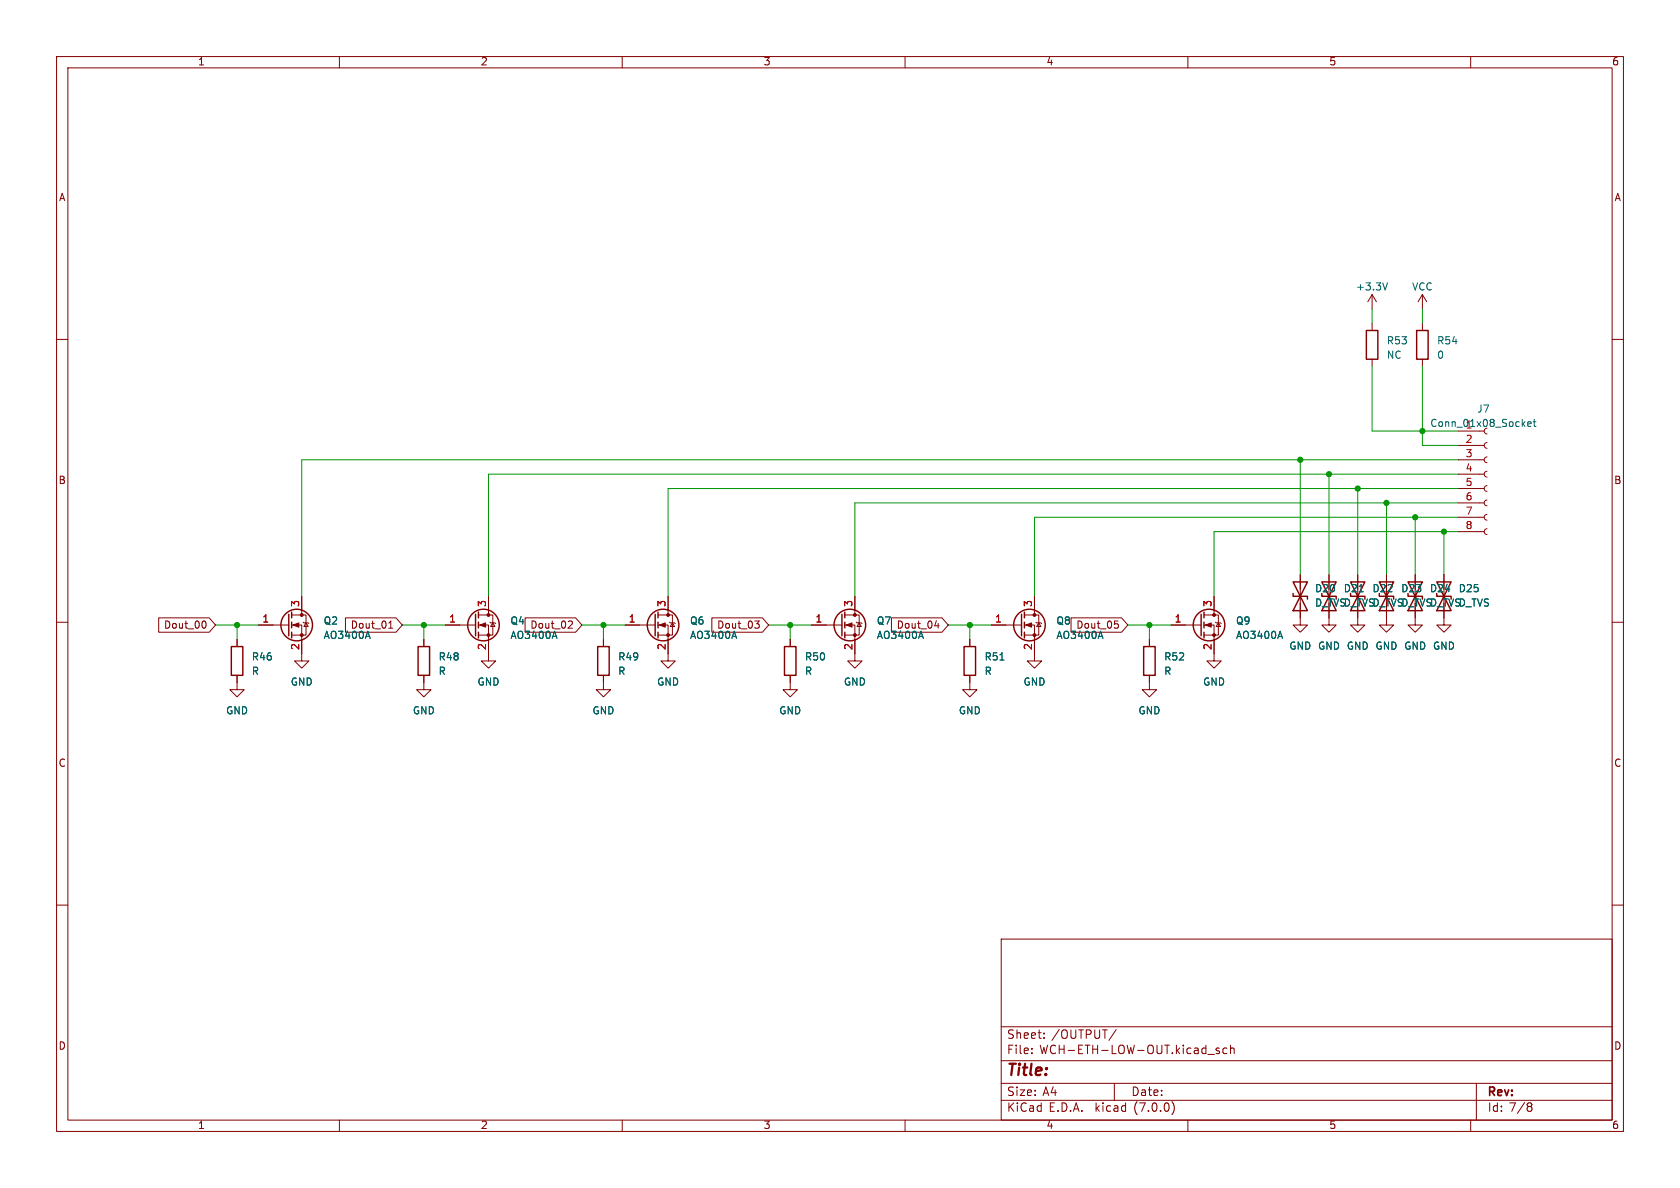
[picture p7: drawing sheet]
<svg xmlns="http://www.w3.org/2000/svg" width="297mm" height="210mm" viewBox="0 0 297 210" stroke-linecap="round" stroke-linejoin="round" font-family="sans-serif">
<g fill="none" stroke="#840000" stroke-width=".18">
<path d="M10 10h277v190h-277zM12 12h273v186h-273zM60 10v2M110 10v2M160 10v2M210 10v2M260 10v2M10 60h2M242.6 52.1l-.8 1.2M242.6 52.1v2.5M242.6 57.2v1.2M242.6 52.1l.7 1.2"/>
<path d="M251.5 52.1v2.5M251.5 57.2v1.2M251.5 52.1l-.8 1.2M251.5 52.1l.7 1.2M285 60h2M242.6 63.5v1.3M251.5 63.5v1.3M257.8 78.7h4.6M257.8 76.2h3.8M262.9 78.2l-.4 .2-.1 .3 .1 .4 .4 .1M262.9 75.7l-.4 .2-.1 .3 .1 .4 .4 .1M257.8 94h4.6"/>
<path d="M257.8 91.4h4.6M257.8 88.9h4.6M257.8 86.4h4.6M257.8 83.8h4.6M257.8 81.3h4.6M262.9 93.5l-.4 .1-.1 .4 .1 .3 .4 .2M262.9 90.9l-.4 .2-.1 .3 .1 .4 .4 .1M262.9 88.4l-.4 .2-.1 .3 .1 .4 .4 .1M262.9 85.9l-.4 .1-.1 .3 .1 .4 .4 .2M262.9 83.3l-.4 .2-.1 .3 .1 .4 .4 .1M262.9 80.8l-.4 .1-.1 .4 .1 .3 .4 .2M10 110h2"/>
<path d="M28.1 109.2h8.9l1.1 1.3-1.1 1.3h-8.9zM36 109.8a.68 .68 0 0 1 .4 .6 .68 .68 0 0 1-.4 .6M41.9 119.4v2.5h1.3l-1.3 1.3-1.3-1.3h1.3M41.9 113v1.3M45.7 110.5h5.4M51.6 110.5h1.7v6.3h1.3l-1.3 1.3-1.2-1.3h1.2M51.6 108.7h2.5v3.6h-2.5M53.3 105.4v3.3M53.6 110l.1 .1h.8l.1 .1M54.1 110.1l.4 .6h-.8zM61.1 109.2h8.9l1.1 1.3-1.1 1.3h-8.9zM68.7 111h.7"/>
<path d="M68.7 110.1l.4-.3v1.2M74.9 119.4v2.5h1.3l-1.3 1.3-1.2-1.3h1.2M74.9 113v1.3M78.7 110.5h5.4M84.6 110.5h1.8v6.3h1.2l-1.2 1.3-1.3-1.3h1.3M84.6 108.7h2.5v3.6h-2.5M86.4 105.4v3.3M86.6 110l.1 .1h.8l.1 .1M87.1 110.1l.4 .6h-.8zM92.8 109.2h9l1.1 1.3-1.1 1.3h-9zM100.7 109.8h.4l.1 .3-.8 .9h.8M106.7 119.4v2.5h1.2l-1.2 1.3-1.3-1.3h1.3"/>
<path d="M106.7 113v1.3M110.5 110.5h5.3M116.3 110.5h1.8v6.3h1.3l-1.3 1.3-1.3-1.3h1.3M116.3 108.7h2.6v3.6h-2.6M118.1 105.4v3.3M118.4 110l.1 .1h.8l.1 .1M118.9 110.1l.4 .6h-.8zM125.8 109.2h9l1.1 1.3-1.1 1.3h-9zM133.4 109.8h.8l-.4 .5 .4 .1v.4l-.2 .2h-.4M139.7 119.4v2.5h1.3l-1.3 1.3-1.3-1.3h1.3M139.7 113v1.3M143.5 110.5h5.3"/>
<path d="M149.4 110.5h1.7v6.3h1.3l-1.3 1.3-1.2-1.3h1.2M149.4 108.7h2.5v3.6h-2.5M151.1 105.4v3.3M151.4 110l.1 .1h.8l.1 .1M151.9 110.1l.4 .6h-.8zM157.6 109.2h8.9l1.1 1.3-1.1 1.3h-8.9zM165.2 110.6h.8M165.8 110.2v.8M171.4 119.4v2.5h1.3l-1.3 1.3-1.2-1.3h1.2M171.4 113v1.3M175.3 110.5h5.3M181.1 110.5h1.8v6.3h1.2l-1.2 1.3-1.3-1.3h1.3"/>
<path d="M181.1 108.7h2.5v3.6h-2.5M182.9 105.4v3.3M183.1 110l.2 .1h.7l.1 .1M183.6 110.1l.4 .6h-.7zM189.3 109.2h9l1.1 1.3-1.1 1.3h-9zM197.1 109.8h.6M197.2 110.3h.3l.2 .2-.1 .5h-.4M203.2 119.4v2.5h1.3l-1.3 1.3-1.3-1.3h1.3M203.2 113v1.3M207 110.5h5.3M212.9 110.5h1.7v6.3h1.3l-1.3 1.3-1.2-1.3h1.2M212.9 108.7h2.5v3.6h-2.5"/>
<path d="M214.6 105.4v3.3M214.9 110l.1 .1h.8l.1 .1M215.4 110.1l.4 .6h-.8zM229.9 101.6v8.9h1.2l-1.2 1.3-1.3-1.3h1.3M234.9 101.6v8.9h1.3l-1.3 1.3-1.2-1.3h1.2M240 101.6v8.9h1.3l-1.3 1.3-1.2-1.3h1.2M245.1 101.6v8.9h1.3l-1.3 1.3-1.3-1.3h1.3M250.2 101.6v8.9h1.3l-1.3 1.3-1.3-1.3h1.3M255.3 101.6v8.9h1.2l-1.2 1.3-1.3-1.3h1.3M285 110h2M10 160h2M285 160h2"/>
<path d="M177 166h108v32h-108zM60 198v2M110 198v2M160 198v2M177 194.5h108M177 191.5h108M177 187.5h108M177 181.5h108M182.4 186.1v.2M182.4 185.3v.2M184.6 183.4v.2M184.6 182.6v.2"/>
<path d="M197 191.5v3M197.3 182l-1.3 1.9M207.2 194.7a1.72 1.72 0 0 1 0 2.3M210 198v2M213.5 186.4h1.2M215.5 185.3h-.3l-.2 .2v.2l.5 .1v.4h-.5M216.9 185.3h-.4l-.3 .2v.5l.1 .2h.6M217.5 185.4l.3-.1h.3l.1 1M217.5 184.8v1.5M260 198v2M261 191.5v6.5M270.3 195h.2l.3 .2-.3 .4"/>
<path d="M270.3 195.6h.2M270.5 195.6l.3 .1v.5l-.3 .3h-.2"/>
</g>
<g fill="none" stroke="#840000" stroke-width=".25">
<path d="M241.6 58.4h2v5.1h-2zM250.4 58.4h2.1v5.1h-2.1zM40.9 114.3h2v5.1h-2zM51.1 108.6v3.8M51.6 108.2v1M51.6 110v1M51.6 111.8v1M73.9 114.3h2v5.1h-2zM84.1 108.6v3.8M84.6 108.2v1M84.6 110v1M84.6 111.8v1"/>
<path d="M105.7 114.3h2v5.1h-2zM115.8 108.6v3.8M116.3 108.2v1M116.3 110v1M116.3 111.8v1M138.7 114.3h2v5.1h-2zM148.8 108.6v3.8M149.4 108.2v1M149.4 110v1M149.4 111.8v1M170.4 114.3h2.1v5.1h-2.1zM180.6 108.6v3.8"/>
<path d="M181.1 108.2v1M181.1 110v1M181.1 111.8v1M202.2 114.3h2v5.1h-2zM212.3 108.6v3.8M212.9 108.2v1M212.9 110v1M212.9 111.8v1M228.6 104.9v.5h2.5v.5M228.6 102.9h2.5l-2.5 5.1h2.5zM233.7 104.9v.5h2.5v.5M233.7 102.9h2.5l-2.5 5.1h2.5z"/>
<path d="M238.8 104.9v.5h2.5v.5M238.8 102.9h2.5l-2.5 5.1h2.5zM243.8 104.9v.5h2.6v.5M243.8 102.9h2.6l-2.6 5.1h2.6zM248.9 104.9v.5h2.6v.5M248.9 102.9h2.6l-2.6 5.1h2.6zM254 104.9v.5h2.5v.5M254 102.9h2.5l-2.5 5.1h2.5z"/>
<circle cx="52.5" cy="110.5" r="2.79"/>
<circle cx="85.5" cy="110.5" r="2.79"/>
<circle cx="117.2" cy="110.5" r="2.79"/>
<circle cx="150.2" cy="110.5" r="2.79"/>
<circle cx="182" cy="110.5" r="2.79"/>
<circle cx="213.7" cy="110.5" r="2.79"/>
</g>
<g fill="#840000" stroke="#840000" stroke-width=".18">
<path d="M213.1 110.5l1-.4v.8z"/>
<path d="M149.6 110.5l1-.4v.8z"/>
<path d="M51.8 110.5l1-.4v.8z"/>
<path d="M84.8 110.5l1.1-.4v.8z"/>
<path d="M116.6 110.5l1-.4v.8z"/>
<path d="M181.4 110.5l1-.4v.8z"/>
<circle cx="214.6" cy="112.3" r=".25"/>
<circle cx="214.6" cy="108.7" r=".25"/>
<circle cx="151.1" cy="112.3" r=".25"/>
<circle cx="151.1" cy="108.7" r=".25"/>
<circle cx="53.3" cy="112.3" r=".25"/>
<circle cx="53.3" cy="108.7" r=".25"/>
<circle cx="86.4" cy="112.3" r=".25"/>
<circle cx="86.4" cy="108.7" r=".25"/>
<circle cx="118.1" cy="112.3" r=".25"/>
<circle cx="118.1" cy="108.7" r=".25"/>
<circle cx="182.9" cy="112.3" r=".25"/>
<circle cx="182.9" cy="108.7" r=".25"/>
</g>
<path d="M245.3 50l-.4 1.3M270.1 75l.6-.1-.1-.3h-.3l-.2 .1v.6h.5M271.1 74.6h.4M271.2 74.1v1.1l.3 .2M65 111.6l.4 1.3M98 111.6l.5 1.3M129.8 111.6l.4 1.3M162.8 111.6l.4 1.3M194.6 111.6l.4 1.3M226.3 111.6l.4 1.3" fill="none" stroke="#006464" stroke-width=".18"/>
<g fill="none" stroke="#009600" stroke-width=".18">
<path d="M242.6 54.6v2.6M251.5 54.6v2.6M242.6 64.8v11.4h15.2M251.5 64.8v13.9h6.3M229.9 81.3v20.3M234.9 83.8v17.8M240 86.4v15.2M245.1 88.9v12.7M250.2 91.4v10.2M255.3 94v7.6M257.8 81.3h-204.5v24.1M257.8 83.8h-171.4v21.6"/>
<path d="M257.8 94h-43.2v11.4M257.8 88.9h-106.7v16.5M257.8 86.4h-139.7v19M257.8 91.4h-74.9v14M38.1 110.5h7.6M41.9 110.5v2.5M71.1 110.5h7.6M74.9 110.5v2.5M102.9 110.5h7.6M106.7 110.5v2.5M135.9 110.5h7.6M139.7 110.5v2.5"/>
<path d="M167.6 110.5h7.7M171.4 110.5v2.5M199.4 110.5h7.6M203.2 110.5v2.5"/>
</g>
<g fill="#009600" stroke="#009600" stroke-width=".18">
<circle cx="251.5" cy="76.2" r=".46"/>
<circle cx="240" cy="86.4" r=".46"/>
<circle cx="245.1" cy="88.9" r=".46"/>
<circle cx="250.2" cy="91.4" r=".46"/>
<circle cx="255.3" cy="94" r=".46"/>
<circle cx="229.9" cy="81.3" r=".46"/>
<circle cx="234.9" cy="83.8" r=".46"/>
<circle cx="106.7" cy="110.5" r=".46"/>
<circle cx="41.9" cy="110.5" r=".46"/>
<circle cx="74.9" cy="110.5" r=".46"/>
<circle cx="139.7" cy="110.5" r=".46"/>
<circle cx="203.2" cy="110.5" r=".46"/>
<circle cx="171.4" cy="110.5" r=".46"/>
</g>
<text font-size="2.8" fill="#840000" x="178" y="190.8">Title:</text>
<g font-size="2.1" fill="#840000">
<text x="178" y="183.9">Sheet:</text>
<text x="185.9" y="183.9">/OUTPUT/</text>
<text x="178" y="186.6">File:</text>
<text x="183.8" y="186.6">WCH-ETH-LOW-OUT.kicad_sch</text>
<text x="178" y="196.8">KiCad</text>
<text x="178" y="194">Size:</text>
<text x="184.3" y="194">A4</text>
<text x="185.4" y="196.8">E.D.A.</text>
<text x="193.7" y="196.8">kicad</text>
<text x="200" y="194">Date:</text>
<text x="200.6" y="196.8">(7.0.0)</text>
<text x="263" y="194.2">Rev:</text>
<text x="263" y="196.8">Id: 7/8</text>
</g>
<g font-size="1.8" fill="#840000">
<text x="35" y="11.8">1</text>
<text x="85" y="11.8">2</text>
<text x="135" y="11.8">3</text>
<text x="185" y="11.8">4</text>
<text x="235" y="11.8">5</text>
<text x="285" y="11.8">6</text>
<text x="10.4" y="35.8">A</text>
<text x="285.4" y="35.8">A</text>
<text x="10.3" y="85.8">B</text>
<text x="285.3" y="85.8">B</text>
<text x="28.9" y="111.4">Dout_00</text>
<text x="10.3" y="135.8">C</text>
<text x="285.3" y="135.8">C</text>
<text x="10.3" y="185.8">D</text>
<text x="285.3" y="185.8">D</text>
<text x="35" y="199.8">1</text>
<text x="85" y="199.8">2</text>
<text x="135" y="199.8">3</text>
<text x="185" y="199.8">4</text>
<text x="235" y="199.8">5</text>
<text x="285" y="199.8">6</text>
</g>
<g font-size="1.8" fill="#006464">
<text x="239.7" y="51.6">+3.3V</text>
<text x="249.6" y="51.6">VCC</text>
<text x="245.1" y="61.2">R53</text>
<text x="245.1" y="63.7">NC</text>
<text x="254" y="61.2">R54</text>
<text x="254" y="63.7">0</text>
<text x="252.8" y="75.8">Conn_01x08_Socket</text>
<text x="259" y="75.9">1</text>
<text x="261.1" y="73.2">J7</text>
<text x="232.4" y="105">D20</text>
<text x="232.4" y="107.5">D_TVSD_TVSD_TVSD_TVSD_TVSD_TVS</text>
<text x="237.5" y="105">D21</text>
<text x="242.6" y="105">D22</text>
<text x="247.7" y="105">D23</text>
<text x="252.7" y="105">D24</text>
<text x="257.8" y="105">D25</text>
<text x="57.2" y="110.7">Q2</text>
<text x="57.2" y="113.2">AO3400A</text>
<text x="61.9" y="111.4">Dout_01</text>
<text x="90.2" y="110.7">Q4</text>
<text x="90.2" y="113.2">AO3400A</text>
<text x="93.6" y="111.4">Dout_02</text>
<text x="121.9" y="110.7">Q6</text>
<text x="121.9" y="113.2">AO3400A</text>
<text x="126.7" y="111.4">Dout_03</text>
<text x="154.9" y="110.7">Q7</text>
<text x="154.9" y="113.2">AO3400A</text>
<text x="158.4" y="111.4">Dout_04</text>
<text x="186.7" y="110.7">Q8</text>
<text x="186.7" y="113.2">AO3400A</text>
<text x="190.2" y="111.4">Dout_05</text>
<text x="218.4" y="110.7">Q9</text>
<text x="218.4" y="113.2">AO3400A</text>
<text x="44.5" y="117">R46</text>
<text x="44.5" y="119.6">R</text>
<text x="77.5" y="117">R48</text>
<text x="77.5" y="119.6">R</text>
<text x="109.2" y="117">R49</text>
<text x="109.2" y="119.6">R</text>
<text x="142.2" y="117">R50</text>
<text x="142.2" y="119.6">R</text>
<text x="174" y="117">R51</text>
<text x="174" y="119.6">R</text>
<text x="205.7" y="117">R52</text>
<text x="205.7" y="119.6">R</text>
<text x="227.9" y="115.1">GND GND GND GND GND GND</text>
<text x="51.3" y="121.5">GND</text>
<text x="84.4" y="121.5">GND</text>
<text x="116.1" y="121.5">GND</text>
<text x="149.1" y="121.5">GND</text>
<text x="180.9" y="121.5">GND</text>
<text x="212.6" y="121.5">GND</text>
<text x="39.9" y="126.6">GND</text>
<text x="72.9" y="126.6">GND</text>
<text x="104.7" y="126.6">GND</text>
<text x="137.7" y="126.6">GND</text>
<text x="169.5" y="126.6">GND</text>
<text x="201.2" y="126.6">GND</text>
</g>
<g font-size="1.8" fill="#a90000">
<text x="259" y="78.5">2</text>
<text x="259" y="81">3</text>
<text x="259" y="83.6">4</text>
<text x="259" y="86.1">5</text>
<text x="259" y="88.6">6</text>
<text x="259" y="91.2">7</text>
<text x="259" y="93.7">8</text>
<text x="53.1" y="107.3" transform="rotate(-90 53.1 107.3)">3</text>
<text x="86.1" y="107.3" transform="rotate(-90 86.1 107.3)">3</text>
<text x="117.9" y="107.3" transform="rotate(-90 117.9 107.3)">3</text>
<text x="150.9" y="107.3" transform="rotate(-90 150.9 107.3)">3</text>
<text x="182.6" y="107.3" transform="rotate(-90 182.6 107.3)">3</text>
<text x="214.4" y="107.3" transform="rotate(-90 214.4 107.3)">3</text>
<text x="46.3" y="110.2">1</text>
<text x="79.3" y="110.2">1</text>
<text x="111.1" y="110.2">1</text>
<text x="144.1" y="110.2">1</text>
<text x="175.9" y="110.2">1</text>
<text x="207.6" y="110.2">1</text>
<text x="53.1" y="115" transform="rotate(-90 53.1 115)">2</text>
<text x="86.1" y="115" transform="rotate(-90 86.1 115)">2</text>
<text x="117.9" y="115" transform="rotate(-90 117.9 115)">2</text>
<text x="150.9" y="115" transform="rotate(-90 150.9 115)">2</text>
<text x="182.6" y="115" transform="rotate(-90 182.6 115)">2</text>
<text x="214.4" y="115" transform="rotate(-90 214.4 115)">2</text>
</g>
</svg>
